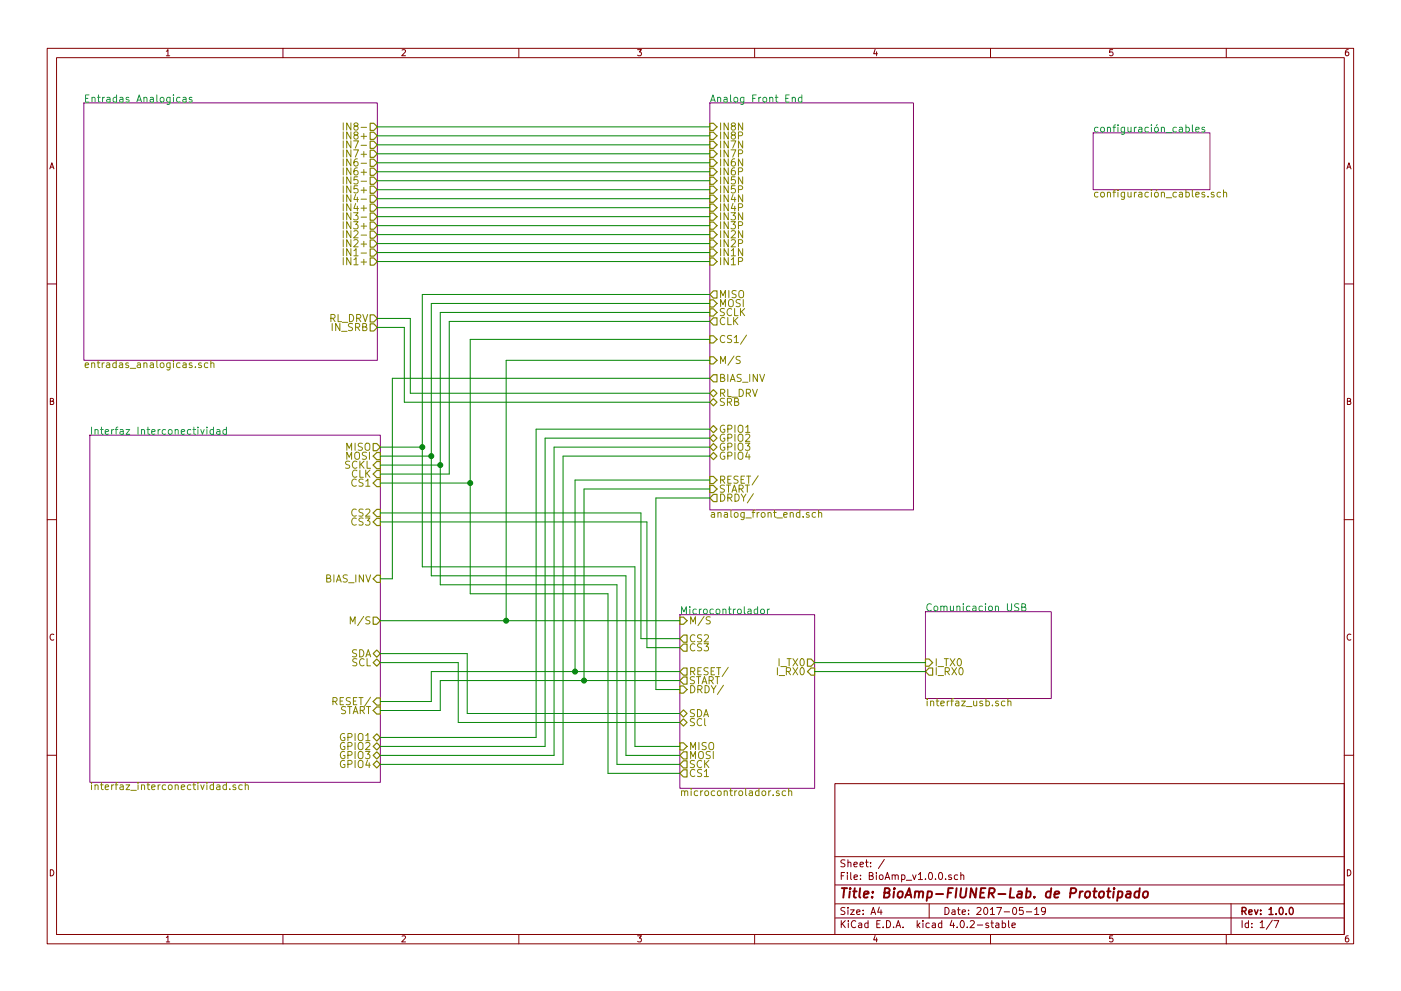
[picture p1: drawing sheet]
EESchema Schematic File Version 2
LIBS:BioAmp_v1.0.0
LIBS:power
LIBS:BioAmp_v1.0.0-cache
EELAYER 25 0
EELAYER END
$Descr A4 11693 8268
encoding utf-8
Sheet 1 7
Title "BioAmp-FIUNER-Lab. de Prototipado"
Date "2017-05-19"
Rev "1.0.0"
Comp ""
Comment1 ""
Comment2 ""
Comment3 ""
Comment4 ""
$EndDescr
$Sheet
S 700  850  2450 2150
U 56B0A266
F0 "Entradas Analogicas" 60
F1 "entradas_analogicas.sch" 60
F2 "IN6-" O R 3150 1350 60 
F3 "IN6+" O R 3150 1425 60 
F4 "IN5-" O R 3150 1500 60 
F5 "IN5+" O R 3150 1575 60 
F6 "IN4-" O R 3150 1650 60 
F7 "IN4+" O R 3150 1725 60 
F8 "IN3-" O R 3150 1800 60 
F9 "IN3+" O R 3150 1875 60 
F10 "IN2-" O R 3150 1950 60 
F11 "IN2+" O R 3150 2025 60 
F12 "IN1-" O R 3150 2100 60 
F13 "IN1+" O R 3150 2175 60 
F14 "IN_SRB" O R 3150 2725 60 
F15 "RL_DRV" O R 3150 2650 60 
F16 "IN8-" O R 3150 1050 60 
F17 "IN8+" O R 3150 1125 60 
F18 "IN7-" O R 3150 1200 60 
F19 "IN7+" O R 3150 1275 60 
$EndSheet
$Sheet
S 5675 5125 1125 1450
U 56B0A2C1
F0 "Microcontrolador" 60
F1 "microcontrolador.sch" 60
F2 "M/S" I L 5675 5175 60 
F3 "CS2" O L 5675 5325 60 
F4 "CS3" O L 5675 5400 60 
F5 "RESET/" O L 5675 5600 60 
F6 "START" O L 5675 5675 60 
F7 "DRDY/" I L 5675 5750 60 
F8 "SDA" B L 5675 5950 60 
F9 "SCl" B L 5675 6025 60 
F10 "MISO" I L 5675 6225 60 
F11 "MOSI" O L 5675 6300 60 
F12 "SCK" O L 5675 6375 60 
F13 "I_TX0" O R 6800 5525 60 
F14 "I_RX0" I R 6800 5600 60 
F15 "CS1" O L 5675 6450 60 
$EndSheet
$Sheet
S 750  3625 2425 2900
U 56B0A2DC
F0 "Interfaz Interconectividad" 60
F1 "interfaz_interconectividad.sch" 60
F2 "M/S" O R 3175 5175 60 
F3 "SCKL" I R 3175 3875 60 
F4 "MOSI" I R 3175 3800 60 
F5 "MISO" O R 3175 3725 60 
F6 "CS1" I R 3175 4025 60 
F7 "CS2" I R 3175 4275 60 
F8 "CLK" I R 3175 3950 60 
F9 "RESET/" I R 3175 5850 60 
F10 "START" I R 3175 5925 60 
F11 "SDA" B R 3175 5450 60 
F12 "SCL" B R 3175 5525 60 
F13 "GPIO1" B R 3175 6150 60 
F14 "GPIO2" B R 3175 6225 60 
F15 "GPIO3" B R 3175 6300 60 
F16 "GPIO4" B R 3175 6375 60 
F17 "CS3" I R 3175 4350 60 
F18 "BIAS_INV" I R 3175 4825 60 
$EndSheet
$Sheet
S 7725 5100 1050 725 
U 56B0A2FC
F0 "Comunicacion USB" 60
F1 "interfaz_usb.sch" 60
F2 "I_RX0" O L 7725 5600 60 
F3 "I_TX0" I L 7725 5525 60 
$EndSheet
$Sheet
S 5925 850  1700 3400
U 56B0A297
F0 "Analog Front End" 60
F1 "analog_front_end.sch" 60
F2 "MOSI" I L 5925 2525 60 
F3 "CLK" O L 5925 2675 60 
F4 "START" I L 5925 4075 60 
F5 "CS1/" I L 5925 2825 60 
F6 "SCLK" I L 5925 2600 60 
F7 "GPIO1" B L 5925 3575 60 
F8 "GPIO2" B L 5925 3650 60 
F9 "GPIO3" B L 5925 3725 60 
F10 "GPIO4" B L 5925 3800 60 
F11 "DRDY/" O L 5925 4150 60 
F12 "BIAS_INV" O L 5925 3150 60 
F13 "RL_DRV" B L 5925 3275 60 
F14 "SRB" B L 5925 3350 60 
F15 "MISO" O L 5925 2450 60 
F16 "RESET/" I L 5925 4000 60 
F17 "IN8N" I L 5925 1050 60 
F18 "IN8P" I L 5925 1125 60 
F19 "IN7N" I L 5925 1200 60 
F20 "IN7P" I L 5925 1275 60 
F21 "IN6N" I L 5925 1350 60 
F22 "IN6P" I L 5925 1425 60 
F23 "IN5N" I L 5925 1500 60 
F24 "IN5P" I L 5925 1575 60 
F25 "IN4N" I L 5925 1650 60 
F26 "IN4P" I L 5925 1725 60 
F27 "IN3N" I L 5925 1800 60 
F28 "IN3P" I L 5925 1875 60 
F29 "IN2N" I L 5925 1950 60 
F30 "IN2P" I L 5925 2025 60 
F31 "IN1N" I L 5925 2100 60 
F32 "IN1P" I L 5925 2175 60 
F33 "M/S" I L 5925 3000 60 
$EndSheet
Wire Wire Line
	5925 3575 4475 3575
Wire Wire Line
	4475 3575 4475 6150
Wire Wire Line
	4475 6150 3175 6150
Wire Wire Line
	3175 6225 4550 6225
Wire Wire Line
	4550 6225 4550 3650
Wire Wire Line
	4550 3650 5925 3650
Wire Wire Line
	5925 3725 4625 3725
Wire Wire Line
	4625 3725 4625 6300
Wire Wire Line
	4625 6300 3175 6300
Wire Wire Line
	3175 6375 4700 6375
Wire Wire Line
	4700 6375 4700 3800
Wire Wire Line
	4700 3800 5925 3800
Wire Wire Line
	5925 2450 3525 2450
Wire Wire Line
	3525 2450 3525 4725
Wire Wire Line
	3525 3725 3175 3725
Wire Wire Line
	3175 3800 3600 3800
Wire Wire Line
	3600 2525 3600 4800
Wire Wire Line
	3600 2525 5925 2525
Wire Wire Line
	5925 2600 3675 2600
Wire Wire Line
	3675 2600 3675 4875
Wire Wire Line
	3675 3875 3175 3875
Wire Wire Line
	3175 3950 3750 3950
Wire Wire Line
	3750 3950 3750 2675
Wire Wire Line
	3750 2675 5925 2675
Wire Wire Line
	3175 4025 3925 4025
Wire Wire Line
	3925 2825 3925 4950
Wire Wire Line
	3925 2825 5925 2825
Wire Wire Line
	3150 1050 5925 1050
Wire Wire Line
	3525 4725 5300 4725
Wire Wire Line
	5300 4725 5300 6225
Wire Wire Line
	5300 6225 5675 6225
Connection ~ 3525 3725
Wire Wire Line
	5225 6300 5675 6300
Wire Wire Line
	5225 6300 5225 4800
Wire Wire Line
	5225 4800 3600 4800
Connection ~ 3600 3800
Wire Wire Line
	5675 6375 5150 6375
Wire Wire Line
	5150 6375 5150 4875
Wire Wire Line
	5150 4875 3675 4875
Connection ~ 3675 3875
Wire Wire Line
	5675 6450 5075 6450
Wire Wire Line
	5075 6450 5075 4950
Wire Wire Line
	5075 4950 3925 4950
Connection ~ 3925 4025
Wire Wire Line
	5675 5675 3675 5675
Wire Wire Line
	3675 5675 3675 5925
Wire Wire Line
	3675 5925 3175 5925
Wire Wire Line
	5925 4075 4875 4075
Wire Wire Line
	4875 4075 4875 5675
Connection ~ 4875 5675
Wire Wire Line
	3175 4275 5350 4275
Wire Wire Line
	5350 4275 5350 5325
Wire Wire Line
	5350 5325 5675 5325
Wire Wire Line
	3175 4350 5400 4350
Wire Wire Line
	5400 4350 5400 5400
Wire Wire Line
	5400 5400 5675 5400
Wire Wire Line
	5675 5950 3900 5950
Wire Wire Line
	3900 5950 3900 5450
Wire Wire Line
	3900 5450 3175 5450
Wire Wire Line
	3175 5525 3825 5525
Wire Wire Line
	3825 5525 3825 6025
Wire Wire Line
	3825 6025 5675 6025
Wire Wire Line
	5675 5600 3600 5600
Wire Wire Line
	3600 5600 3600 5850
Wire Wire Line
	3600 5850 3175 5850
Wire Wire Line
	5925 4000 4800 4000
Wire Wire Line
	4800 4000 4800 5600
Connection ~ 4800 5600
Wire Wire Line
	5675 5750 5475 5750
Wire Wire Line
	5475 5750 5475 4150
Wire Wire Line
	5475 4150 5925 4150
Wire Wire Line
	5675 5175 3175 5175
Wire Wire Line
	3150 2650 3425 2650
Wire Wire Line
	3425 2650 3425 3275
Wire Wire Line
	3425 3275 5925 3275
Wire Wire Line
	5925 3150 3275 3150
Wire Wire Line
	3275 3150 3275 4825
Wire Wire Line
	3275 4825 3175 4825
Wire Wire Line
	7725 5525 6800 5525
Wire Wire Line
	6800 5600 7725 5600
Wire Wire Line
	3150 1125 5925 1125
Wire Wire Line
	5925 1275 3150 1275
Wire Wire Line
	3150 1200 5925 1200
Wire Wire Line
	5925 1350 3150 1350
Wire Wire Line
	3150 1425 5925 1425
Wire Wire Line
	5925 1500 3150 1500
Wire Wire Line
	3150 1575 5925 1575
Wire Wire Line
	3150 1650 5925 1650
Wire Wire Line
	5925 1725 3150 1725
Wire Wire Line
	3150 1800 5925 1800
Wire Wire Line
	5925 1875 3150 1875
Wire Wire Line
	3150 1950 5925 1950
Wire Wire Line
	5925 2025 3150 2025
Wire Wire Line
	3150 2100 5925 2100
Wire Wire Line
	5925 2175 3150 2175
Wire Wire Line
	3150 2725 3375 2725
Wire Wire Line
	3375 2725 3375 3350
Wire Wire Line
	3375 3350 5925 3350
$Sheet
S 9125 1100 975  475 
U 56CCACB9
F0 "configuración_cables" 60
F1 "configuración_cables.sch" 60
$EndSheet
Wire Wire Line
	5925 3000 4225 3000
Wire Wire Line
	4225 3000 4225 5175
Connection ~ 4225 5175
$EndSCHEMATC
